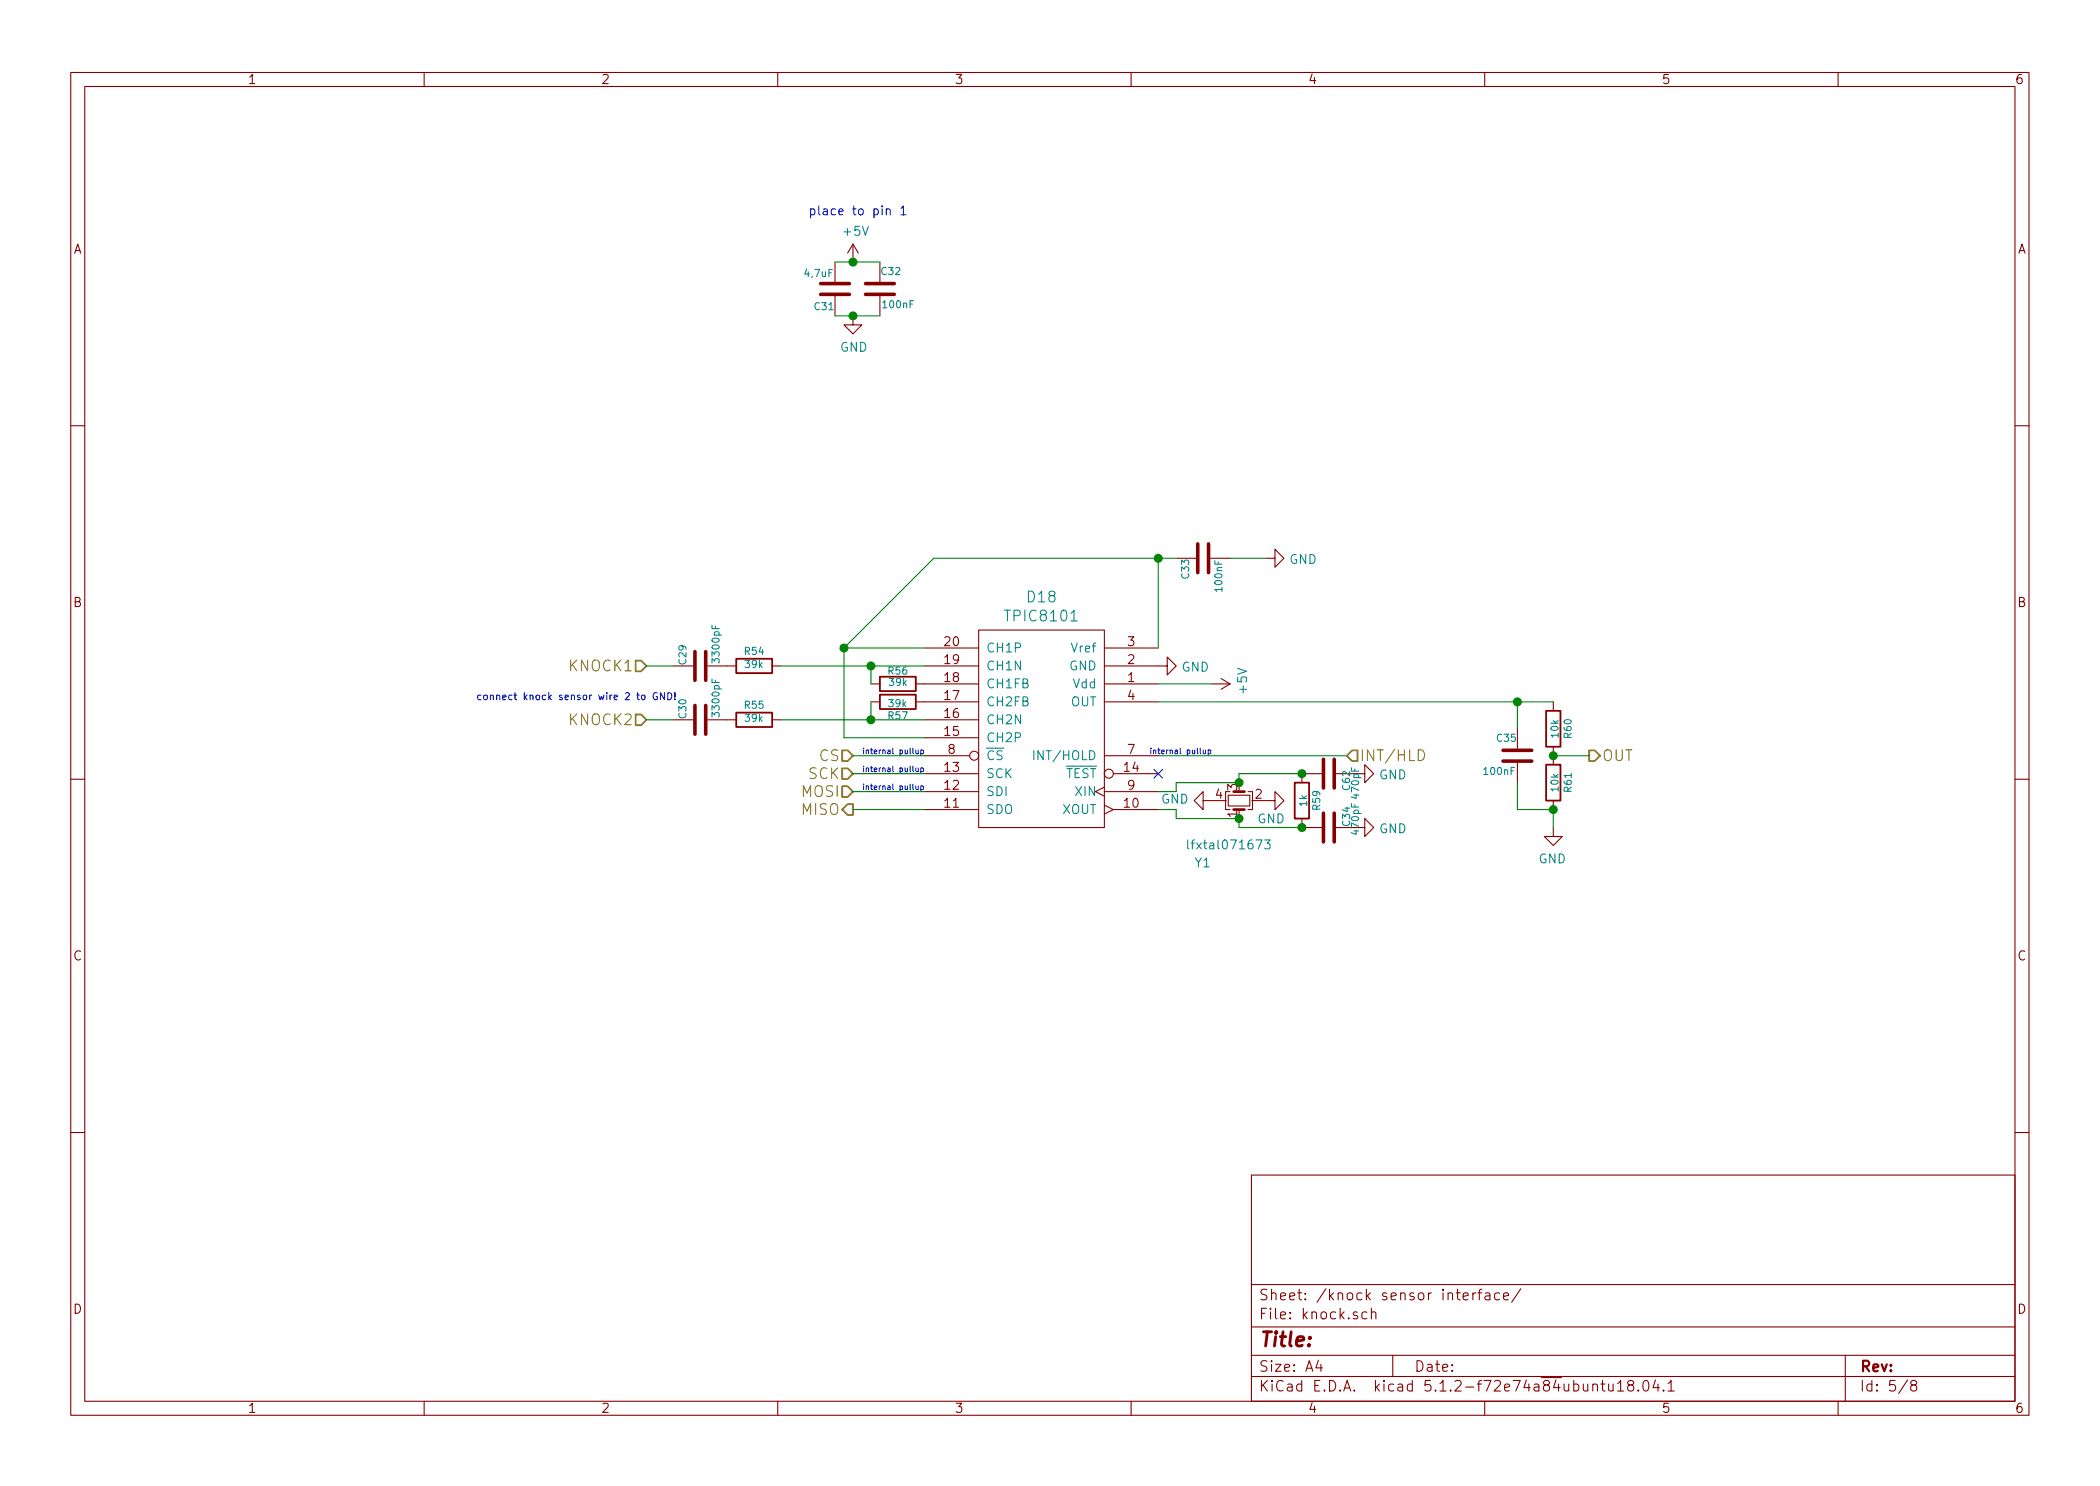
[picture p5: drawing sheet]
EESchema Schematic File Version 4
LIBS:Tuareg-cache
EELAYER 29 0
EELAYER END
$Descr A4 11693 8268
encoding utf-8
Sheet 5 8
Title ""
Date ""
Rev ""
Comp ""
Comment1 ""
Comment2 ""
Comment3 ""
Comment4 ""
$EndDescr
$Comp
L Device:C C32
U 1 1
P 4900 1600
F 0 "C32" H 4900 1700 40  0000 L CNN
F 1 "100nF" H 4906 1515 40  0000 L CNN
F 2 "Capacitor_SMD:C_0805_2012Metric" H 4938 1450 30  0001 C CNN
F 3 "~" H 4900 1600 60  0000 C CNN
F 4 "avx,08055C104KAT2A" H 4900 1600 60  0001 C CNN "MFG,MFG#"
F 5 "DIGI,478-1395-1-ND" H 4900 1600 60  0001 C CNN "VEND1,VEND1#"
F 6 "80-C0805C104Z3V " H 4900 1600 50  0001 C CNN "Mouser"
	1    4900 1600
	1    0    0    -1  
$EndComp
$Comp
L Device:C C34
U 1 1
P 7400 4600
F 0 "C34" H 7400 4700 40  0000 L CNN
F 1 "470pF" H 7350 4750 40  0000 L CNN
F 2 "Capacitor_SMD:C_0805_2012Metric" V 3080 2000 60  0001 C CNN
F 3 "" H 7400 4600 60  0001 C CNN
F 4 "johnson,251R15S240JV4E" V 3080 2000 60  0001 C CNN "MFG,MFG#"
F 5 "DIGI,712-1383-1-ND" V 3080 2000 60  0001 C CNN "VEND1,VEND1#"
F 6 "80-C0805C471J5GAUTO" H 7400 4600 50  0001 C CNN "Mouser"
	1    7400 4600
	0    1    -1   0   
$EndComp
$Comp
L Device:C C33
U 1 1
P 6700 3100
F 0 "C33" H 6700 3200 40  0000 L CNN
F 1 "100nF" H 6706 3015 40  0000 L CNN
F 2 "Capacitor_SMD:C_0805_2012Metric" H 6738 2950 30  0001 C CNN
F 3 "~" H 6700 3100 60  0000 C CNN
F 4 "Murata,GRM21B5C1H223JA01L" H 6700 3100 60  0001 C CNN "MFG,MFG#"
F 5 "DIGI,490-1644-1-ND" H 6700 3100 60  0001 C CNN "VEND1,VEND1#"
F 6 "80-C0805C104Z3V " H 6700 3100 50  0001 C CNN "Mouser"
	1    6700 3100
	0    -1   1    0   
$EndComp
Wire Wire Line
	4850 4000 4850 3900
Wire Wire Line
	5200 3100 4700 3600
Wire Wire Line
	6450 4200 7500 4200
Text HLabel 3600 3700 0    60   Input ~ 0
KNOCK1
Text HLabel 4750 4300 0    60   Input ~ 0
SCK
Text HLabel 4750 4400 0    60   Input ~ 0
MOSI
Text HLabel 4750 4500 0    60   Output ~ 0
MISO
Text HLabel 4750 4200 0    60   Input ~ 0
CS
Text HLabel 7500 4200 2    60   Input ~ 0
INT/HLD
Text HLabel 8850 4200 2    60   Output ~ 0
OUT
$Comp
L Device:R R60
U 1 1
P 8650 4050
F 0 "R60" V 8730 4050 40  0000 C CNN
F 1 "10k" V 8657 4051 40  0000 C CNN
F 2 "Resistor_SMD:R_0805_2012Metric" V 4055 4550 60  0001 C CNN
F 3 "" H 7575 4575 60  0001 C CNN
F 4 "BOURNS,CR0805-FX-1002ELF" V 4055 4550 60  0001 C CNN "MFG,MFG#"
F 5 "DIGI,CR0805-FX-1002ELFCT-ND" V 4055 4550 60  0001 C CNN "VEND1,VEND1#"
F 6 "," H 7575 4575 60  0001 C CNN "VEND2,VEND2#"
F 7 "279-CRGCQ0805F10K" H 8650 4050 50  0001 C CNN "Mouser"
	1    8650 4050
	1    0    0    1   
$EndComp
$Comp
L Device:R R61
U 1 1
P 8650 4350
F 0 "R61" V 8730 4350 40  0000 C CNN
F 1 "10k" V 8657 4351 40  0000 C CNN
F 2 "Resistor_SMD:R_0805_2012Metric" V 4055 4350 60  0001 C CNN
F 3 "" H 7575 4375 60  0001 C CNN
F 4 "BOURNS,CR0805-FX-1002ELF" V 4055 4350 60  0001 C CNN "MFG,MFG#"
F 5 "DIGI,CR0805-FX-1002ELFCT-ND" V 4055 4350 60  0001 C CNN "VEND1,VEND1#"
F 6 "," H 7575 4375 60  0001 C CNN "VEND2,VEND2#"
F 7 "279-CRGCQ0805F10K" H 8650 4350 50  0001 C CNN "Mouser"
	1    8650 4350
	1    0    0    1   
$EndComp
$Comp
L Device:C C31
U 1 1
P 4650 1600
F 0 "C31" H 4650 1700 40  0000 L CNN
F 1 "4,7uF" H 4656 1515 40  0000 L CNN
F 2 "Capacitor_SMD:C_0805_2012Metric" V 330 -1600 60  0001 C CNN
F 3 "" H 4650 1600 60  0001 C CNN
F 4 "TDK,CGA4J3X5R1H475K125AB" V 330 -1600 60  0001 C CNN "MFG,MFG#"
F 5 "DIGI,445-7882-6-ND" V 330 -1600 60  0001 C CNN "VEND1,VEND1#"
F 6 "755-TCSOPL1A226M8R " H 4650 1600 50  0001 C CNN "Mouser"
	1    4650 1600
	-1   0    0    1   
$EndComp
$Comp
L Device:R R59
U 1 1
P 7250 4450
F 0 "R59" V 7330 4450 40  0000 C CNN
F 1 "1k" V 7257 4451 40  0000 C CNN
F 2 "Resistor_SMD:R_0805_2012Metric" V 1030 3450 60  0001 C CNN
F 3 "" H 7250 4450 60  0001 C CNN
F 4 "vishay,CRCW0805820RJNEA" V 1030 3450 60  0001 C CNN "MFG,MFG#"
F 5 "DIGI,541-820ACT-ND" V 1030 3450 60  0001 C CNN "VEND1,VEND1#"
F 6 "71-CRCW08051K00FKEAC " H 7250 4450 50  0001 C CNN "Mouser"
	1    7250 4450
	1    0    0    1   
$EndComp
$Comp
L Device:R R54
U 1 1
P 4200 3700
F 0 "R54" V 4280 3700 40  0000 C CNN
F 1 "39k" V 4207 3701 40  0000 C CNN
F 2 "Resistor_SMD:R_0805_2012Metric" V 2030 3150 60  0001 C CNN
F 3 "" H 4200 3700 60  0001 C CNN
F 4 "ECG,ERA6AEB393V" V 2030 3150 60  0001 C CNN "MFG,MFG#"
F 5 "DIGI,P39KDACT-ND" V 2030 3150 60  0001 C CNN "VEND1,VEND1#"
F 6 "71-CRCW080539K0FKEA " H 4200 3700 50  0001 C CNN "Mouser"
	1    4200 3700
	0    -1   -1   0   
$EndComp
$Comp
L Device:C C29
U 1 1
P 3900 3700
F 0 "C29" H 3900 3800 40  0000 L CNN
F 1 "3300pF" H 3906 3615 40  0000 L CNN
F 2 "Capacitor_SMD:C_0805_2012Metric" H 3938 3550 30  0001 C CNN
F 3 "~" H 3900 3700 60  0000 C CNN
F 4 "Murata,GRM2165C1H332JA01D" H 3900 3700 60  0001 C CNN "MFG,MFG#"
F 5 "DIGI,490-1632-1-ND" H 3900 3700 60  0001 C CNN "VEND1,VEND1#"
F 6 "80-C0805C332K5RAUTO " H 3900 3700 50  0001 C CNN "Mouser"
	1    3900 3700
	0    -1   -1   0   
$EndComp
$Comp
L Device:R R56
U 1 1
P 5000 3800
F 0 "R56" V 5070 3800 40  0000 C CNN
F 1 "39k" V 5007 3801 40  0000 C CNN
F 2 "Resistor_SMD:R_0805_2012Metric" V 2830 3250 60  0001 C CNN
F 3 "" H 5000 3800 60  0001 C CNN
F 4 "ECG,ERA6AEB393V" V 2830 3250 60  0001 C CNN "MFG,MFG#"
F 5 "DIGI,P39KDACT-ND" V 2830 3250 60  0001 C CNN "VEND1,VEND1#"
F 6 "71-CRCW080539K0FKEA " H 5000 3800 50  0001 C CNN "Mouser"
	1    5000 3800
	0    1    -1   0   
$EndComp
$Comp
L Device:R R57
U 1 1
P 5000 3900
F 0 "R57" V 5075 3900 40  0000 C CNN
F 1 "39k" V 5007 3901 40  0000 C CNN
F 2 "Resistor_SMD:R_0805_2012Metric" V 2830 3350 60  0001 C CNN
F 3 "" H 5000 3900 60  0001 C CNN
F 4 "ECG,ERA6AEB393V" V 2830 3350 60  0001 C CNN "MFG,MFG#"
F 5 "DIGI,P39KDACT-ND" V 2830 3350 60  0001 C CNN "VEND1,VEND1#"
F 6 "71-CRCW080539K0FKEA " H 5000 3900 50  0001 C CNN "Mouser"
	1    5000 3900
	0    -1   1    0   
$EndComp
Text Notes 4800 4200 0    31   ~ 0
internal pullup
Wire Wire Line
	4850 3700 4850 3800
Wire Wire Line
	4700 3600 4700 4100
Wire Wire Line
	6550 3100 6450 3100
Wire Wire Line
	3600 3700 3750 3700
Wire Wire Line
	4650 1450 4750 1450
Wire Wire Line
	4650 1750 4750 1750
$Comp
L power:+5V #PWR031
U 1 1
P 4750 1450
F 0 "#PWR031" H 4750 1300 50  0001 C CNN
F 1 "+5V" H 4765 1623 50  0000 C CNN
F 2 "" H 4750 1450 50  0001 C CNN
F 3 "" H 4750 1450 50  0001 C CNN
	1    4750 1450
	1    0    0    -1  
$EndComp
Connection ~ 4750 1450
Wire Wire Line
	4750 1450 4900 1450
$Comp
L power:GND #PWR032
U 1 1
P 4750 1750
F 0 "#PWR032" H 4750 1500 50  0001 C CNN
F 1 "GND" H 4755 1577 50  0000 C CNN
F 2 "" H 4750 1750 50  0001 C CNN
F 3 "" H 4750 1750 50  0001 C CNN
	1    4750 1750
	1    0    0    -1  
$EndComp
Connection ~ 4750 1750
Wire Wire Line
	4750 1750 4900 1750
Text Notes 4500 1200 0    50   ~ 0
place to pin 1
$Comp
L power:+5V #PWR034
U 1 1
P 6750 3800
F 0 "#PWR034" H 6750 3650 50  0001 C CNN
F 1 "+5V" H 6765 3973 50  0000 C CNN
F 2 "" H 6750 3800 50  0001 C CNN
F 3 "" H 6750 3800 50  0001 C CNN
	1    6750 3800
	0    1    -1   0   
$EndComp
$Comp
L power:GND #PWR036
U 1 1
P 8650 4600
F 0 "#PWR036" H 8650 4350 50  0001 C CNN
F 1 "GND" H 8655 4427 50  0000 C CNN
F 2 "" H 8650 4600 50  0001 C CNN
F 3 "" H 8650 4600 50  0001 C CNN
	1    8650 4600
	-1   0    0    -1  
$EndComp
$Comp
L power:GND #PWR035
U 1 1
P 7050 3100
F 0 "#PWR035" H 7050 2850 50  0001 C CNN
F 1 "GND" V 7055 2972 50  0000 R CNN
F 2 "" H 7050 3100 50  0001 C CNN
F 3 "" H 7050 3100 50  0001 C CNN
	1    7050 3100
	0    -1   1    0   
$EndComp
Text HLabel 3600 4000 0    60   Input ~ 0
KNOCK2
$Comp
L Device:R R55
U 1 1
P 4200 4000
F 0 "R55" V 4280 4000 40  0000 C CNN
F 1 "39k" V 4207 4001 40  0000 C CNN
F 2 "Resistor_SMD:R_0805_2012Metric" V 2030 3450 60  0001 C CNN
F 3 "" H 4200 4000 60  0001 C CNN
F 4 "ECG,ERA6AEB393V" V 2030 3450 60  0001 C CNN "MFG,MFG#"
F 5 "DIGI,P39KDACT-ND" V 2030 3450 60  0001 C CNN "VEND1,VEND1#"
F 6 "71-CRCW080539K0FKEA " H 4200 4000 50  0001 C CNN "Mouser"
	1    4200 4000
	0    -1   -1   0   
$EndComp
$Comp
L Device:C C30
U 1 1
P 3900 4000
F 0 "C30" H 3900 4100 40  0000 L CNN
F 1 "3300pF" H 3906 3915 40  0000 L CNN
F 2 "Capacitor_SMD:C_0805_2012Metric" H 3938 3850 30  0001 C CNN
F 3 "~" H 3900 4000 60  0000 C CNN
F 4 "Murata,GRM2165C1H332JA01D" H 3900 4000 60  0001 C CNN "MFG,MFG#"
F 5 "DIGI,490-1632-1-ND" H 3900 4000 60  0001 C CNN "VEND1,VEND1#"
F 6 "80-C0805C332K5RAUTO " H 3900 4000 50  0001 C CNN "Mouser"
	1    3900 4000
	0    -1   -1   0   
$EndComp
Wire Wire Line
	3600 4000 3750 4000
Wire Wire Line
	4350 3700 4850 3700
Wire Wire Line
	4350 4000 4850 4000
Text Notes 2650 3900 0    39   ~ 0
connect knock sensor wire 2 to GND!
$Comp
L boctok:TPIC8101 D18
U 1 1
P 5850 4000
F 0 "D18" H 5900 4687 60  0000 C CNN
F 1 "TPIC8101" H 5900 4581 60  0000 C CNN
F 2 "boctok_footprints:TPIC8101" H 6100 4800 60  0001 C CNN
F 3 "" H 5950 4600 60  0000 C CNN
F 4 "595-TPIC8101DWR" H 5850 4000 50  0001 C CNN "Mouser"
	1    5850 4000
	-1   0    0    -1  
$EndComp
Wire Wire Line
	4750 4500 5150 4500
Wire Wire Line
	5150 4400 4750 4400
Wire Wire Line
	5150 4300 4750 4300
Wire Wire Line
	5150 4100 4700 4100
Wire Wire Line
	5150 4000 4850 4000
Connection ~ 4850 4000
Wire Wire Line
	5150 3700 4850 3700
Connection ~ 4850 3700
Wire Wire Line
	5150 3600 4700 3600
Connection ~ 4700 3600
Text Notes 4800 4300 0    31   ~ 0
internal pullup
Text Notes 4800 4400 0    31   ~ 0
internal pullup
Text Notes 6400 4200 0    31   ~ 0
internal pullup
NoConn ~ 6450 4300
Wire Wire Line
	4750 4200 5150 4200
$Comp
L Device:C C35
U 1 1
P 8450 4200
F 0 "C35" H 8450 4300 40  0000 L CNN
F 1 "100nF" H 8456 4115 40  0000 L CNN
F 2 "Capacitor_SMD:C_0805_2012Metric" H 8488 4050 30  0001 C CNN
F 3 "~" H 8450 4200 60  0000 C CNN
F 4 "Murata,GRM21B5C1H223JA01L" H 8450 4200 60  0001 C CNN "MFG,MFG#"
F 5 "DIGI,490-1644-1-ND" H 8450 4200 60  0001 C CNN "VEND1,VEND1#"
F 6 "80-C0805C104Z3V " H 8450 4200 50  0001 C CNN "Mouser"
	1    8450 4200
	-1   0    0    -1  
$EndComp
Wire Wire Line
	6450 3600 6450 3100
Connection ~ 6450 3100
Wire Wire Line
	6450 3100 5200 3100
Wire Wire Line
	8850 4200 8650 4200
Connection ~ 8650 4200
Wire Wire Line
	6850 3100 7050 3100
Wire Wire Line
	8650 3900 8450 3900
Wire Wire Line
	8450 3900 8450 4050
Wire Wire Line
	6450 3900 8450 3900
Connection ~ 8450 3900
Wire Wire Line
	8450 4350 8450 4500
Wire Wire Line
	8450 4500 8650 4500
Wire Wire Line
	8650 4500 8650 4600
Connection ~ 8650 4500
$Comp
L power:GND #PWR033
U 1 1
P 6450 3700
F 0 "#PWR033" H 6450 3450 50  0001 C CNN
F 1 "GND" V 6455 3572 50  0000 R CNN
F 2 "" H 6450 3700 50  0001 C CNN
F 3 "" H 6450 3700 50  0001 C CNN
	1    6450 3700
	0    -1   1    0   
$EndComp
Wire Wire Line
	6750 3800 6450 3800
$Comp
L boctok:lfxtal071673 Y1
U 1 1
P 6900 4450
F 0 "Y1" V 6550 4700 50  0000 R CNN
F 1 "lfxtal071673" V 6650 4750 50  0000 R CNN
F 2 "boctok_footprints:lfxtal071673" H 7000 4800 50  0001 C CNN
F 3 "~" H 6900 4450 50  0001 C CNN
F 4 "449-LFXTAL071673CUTT" H 6900 4450 50  0001 C CNN "Mouser"
	1    6900 4450
	0    -1   -1   0   
$EndComp
$Comp
L power:GND #PWR071
U 1 1
P 7050 4450
F 0 "#PWR071" H 7050 4200 50  0001 C CNN
F 1 "GND" V 7150 4500 50  0000 R CNN
F 2 "" H 7050 4450 50  0001 C CNN
F 3 "" H 7050 4450 50  0001 C CNN
	1    7050 4450
	0    -1   1    0   
$EndComp
$Comp
L power:GND #PWR070
U 1 1
P 6750 4450
F 0 "#PWR070" H 6750 4200 50  0001 C CNN
F 1 "GND" V 6755 4322 50  0000 R CNN
F 2 "" H 6750 4450 50  0001 C CNN
F 3 "" H 6750 4450 50  0001 C CNN
	1    6750 4450
	0    1    -1   0   
$EndComp
Wire Wire Line
	6450 4400 6550 4400
Wire Wire Line
	6550 4400 6550 4350
Wire Wire Line
	6550 4350 6900 4350
Wire Wire Line
	6900 4550 6550 4550
Wire Wire Line
	6550 4550 6550 4500
Wire Wire Line
	6550 4500 6450 4500
$Comp
L Device:C C62
U 1 1
P 7400 4300
F 0 "C62" H 7300 4400 40  0000 L CNN
F 1 "470pF" H 7250 4450 40  0000 L CNN
F 2 "Capacitor_SMD:C_0805_2012Metric" V 3080 1700 60  0001 C CNN
F 3 "" H 7400 4300 60  0001 C CNN
F 4 "johnson,251R15S240JV4E" V 3080 1700 60  0001 C CNN "MFG,MFG#"
F 5 "DIGI,712-1383-1-ND" V 3080 1700 60  0001 C CNN "VEND1,VEND1#"
F 6 "80-C0805C471J5GAUTO" H 7400 4300 50  0001 C CNN "Mouser"
	1    7400 4300
	0    1    -1   0   
$EndComp
Wire Wire Line
	7250 4300 6900 4300
Wire Wire Line
	6900 4300 6900 4350
Connection ~ 7250 4300
Connection ~ 6900 4350
Wire Wire Line
	7250 4600 6900 4600
Wire Wire Line
	6900 4600 6900 4550
Connection ~ 7250 4600
Connection ~ 6900 4550
$Comp
L power:GND #PWR072
U 1 1
P 7550 4300
F 0 "#PWR072" H 7550 4050 50  0001 C CNN
F 1 "GND" V 7555 4172 50  0000 R CNN
F 2 "" H 7550 4300 50  0001 C CNN
F 3 "" H 7550 4300 50  0001 C CNN
	1    7550 4300
	0    -1   1    0   
$EndComp
$Comp
L power:GND #PWR073
U 1 1
P 7550 4600
F 0 "#PWR073" H 7550 4350 50  0001 C CNN
F 1 "GND" V 7555 4472 50  0000 R CNN
F 2 "" H 7550 4600 50  0001 C CNN
F 3 "" H 7550 4600 50  0001 C CNN
	1    7550 4600
	0    -1   1    0   
$EndComp
$EndSCHEMATC
